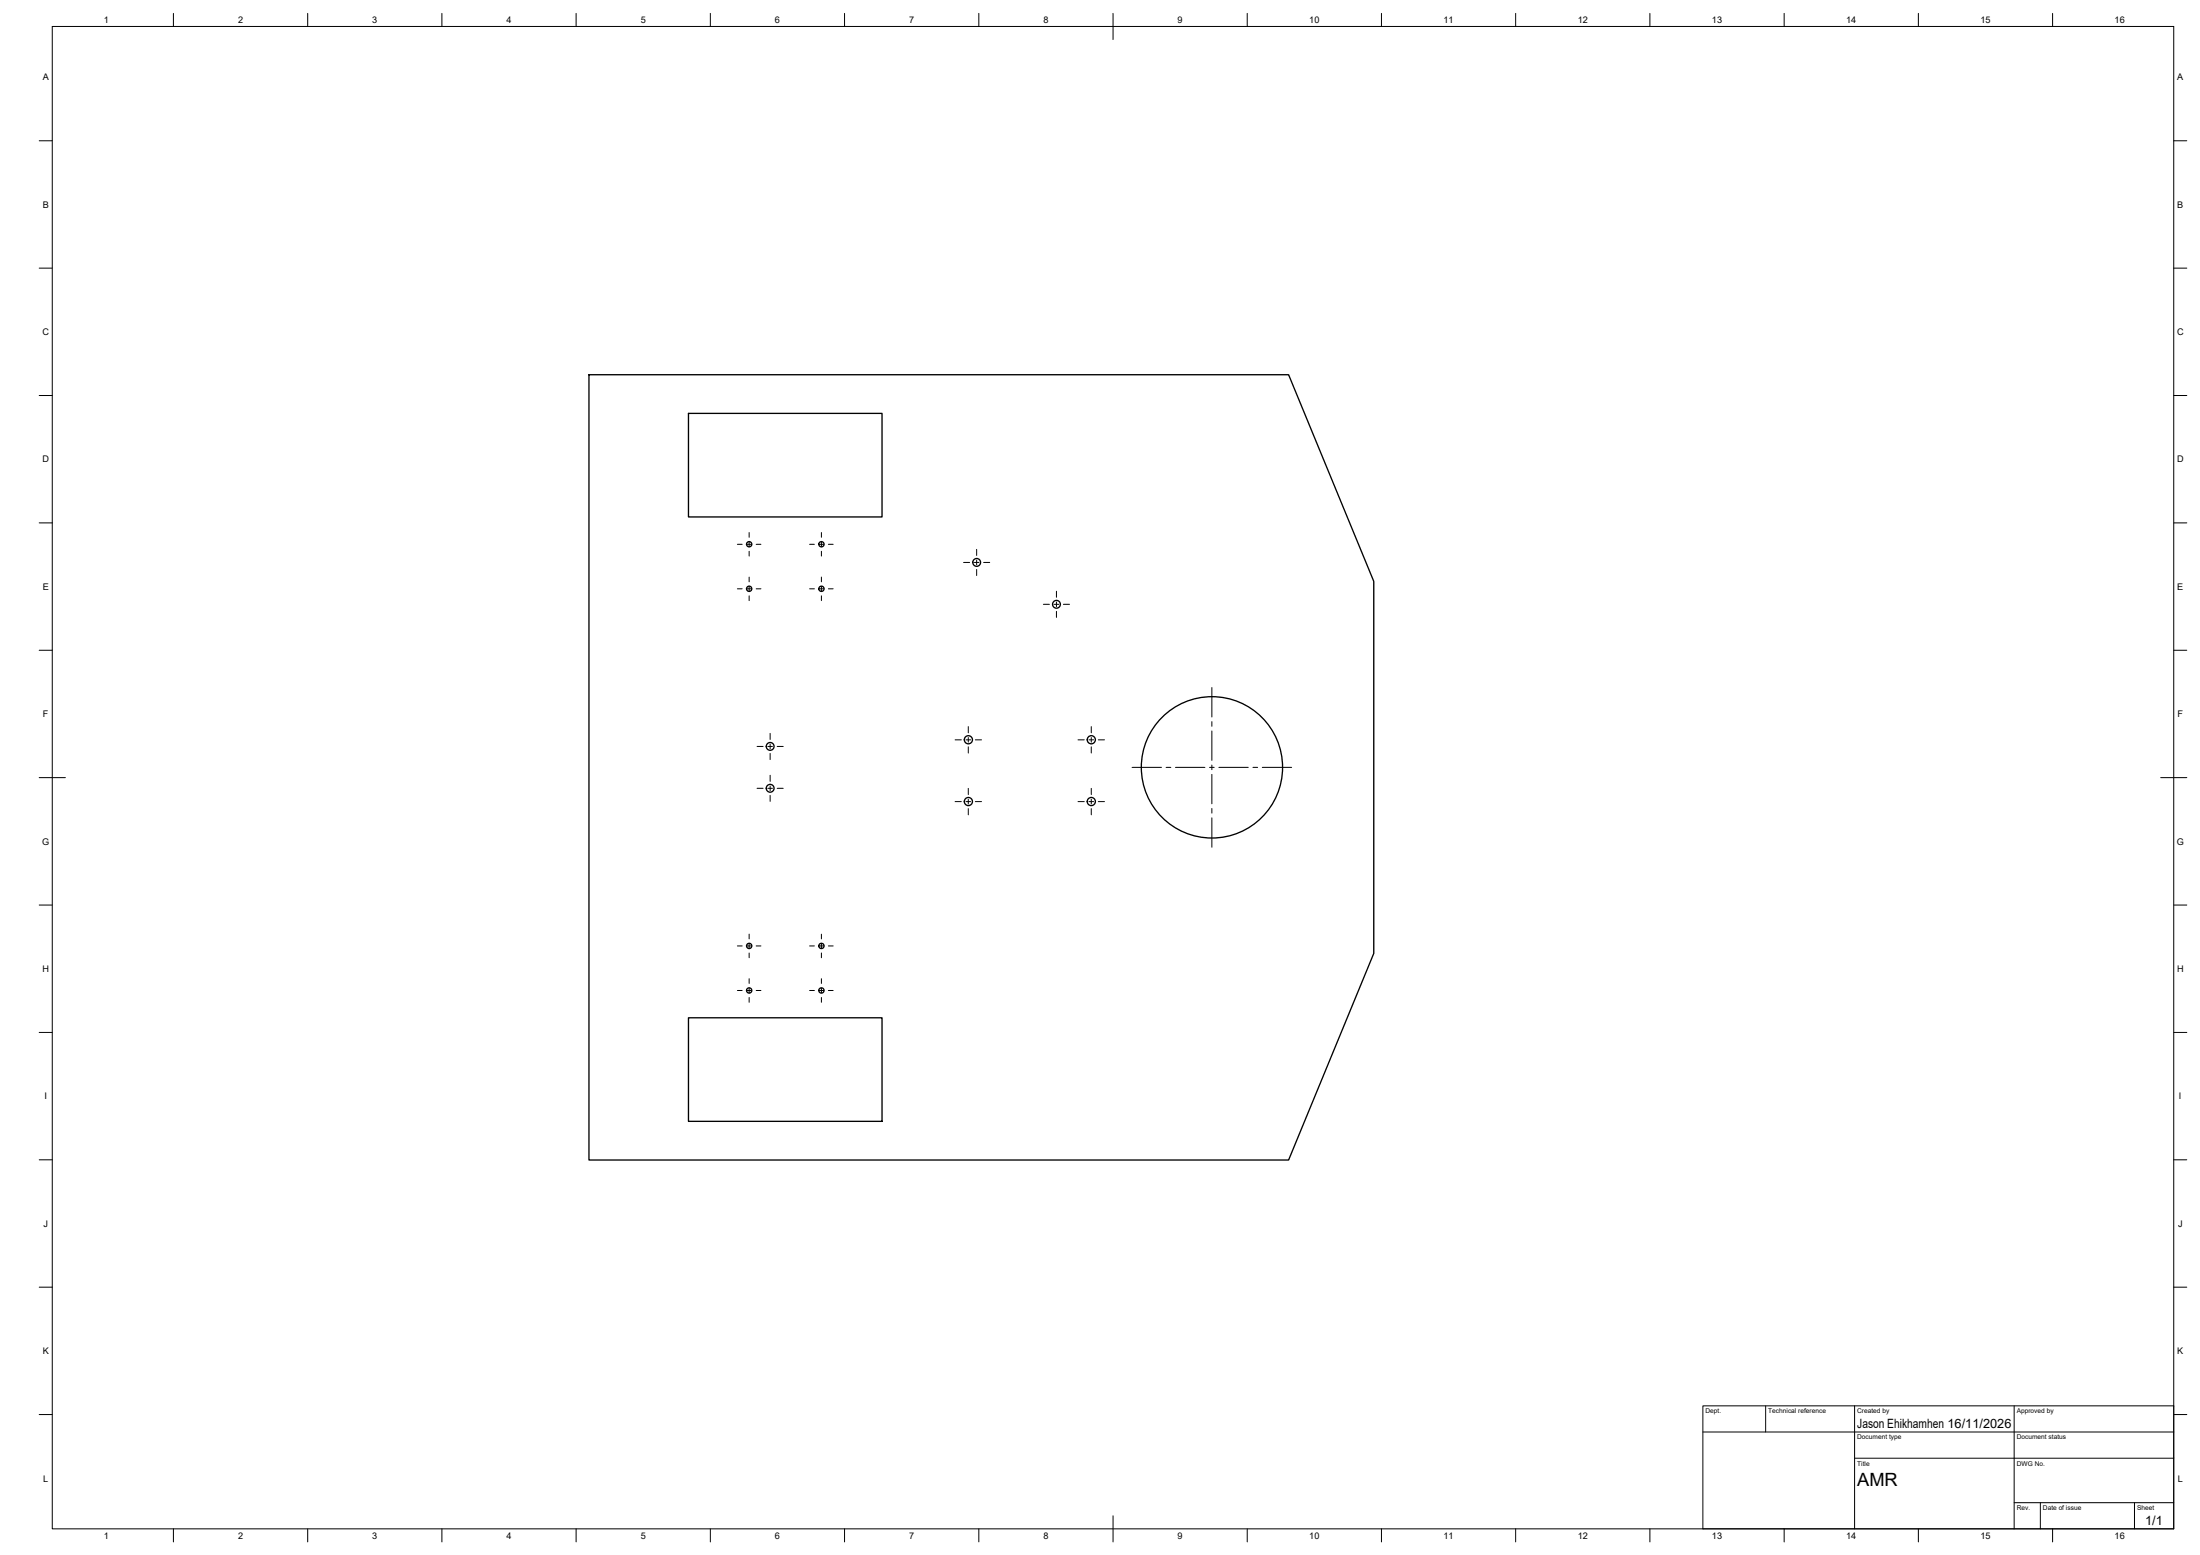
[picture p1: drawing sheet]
<svg xmlns="http://www.w3.org/2000/svg" width="841mm" height="594mm" viewBox="0 0 841 594" stroke-linecap="round" stroke-linejoin="round" font-family="sans-serif">
<!-- layer: Visible -->
<g fill="none" stroke="#000" stroke-width=".51">
<path d="M225.1 143.2h267.5l32.6 78.9v142.2l-32.6 78.9h-267.5zM263.2 157.9h74v39.6h-74zM263.2 388.8h74v39.6h-74z"/>
<circle cx="286.4" cy="207.9" r="1.01"/>
<circle cx="314" cy="207.9" r="1.01"/>
<circle cx="373.4" cy="214.9" r="1.49"/>
<circle cx="286.4" cy="224.9" r="1.01"/>
<circle cx="314" cy="224.9" r="1.01"/>
<circle cx="403.9" cy="230.9" r="1.49"/>
<circle cx="294.4" cy="285.2" r="1.49"/>
<circle cx="370.2" cy="282.6" r="1.56"/>
<circle cx="417.2" cy="282.6" r="1.56"/>
<circle cx="463.3" cy="293.2" r="27"/>
<circle cx="294.4" cy="301.2" r="1.49"/>
<circle cx="370.2" cy="306.2" r="1.56"/>
<circle cx="417.2" cy="306.2" r="1.56"/>
<circle cx="286.4" cy="378.4" r="1.01"/>
<circle cx="286.4" cy="361.4" r="1.01"/>
<circle cx="314" cy="361.4" r="1.01"/>
<circle cx="314" cy="378.4" r="1.01"/>
</g>
<!-- layer: BORDER -->
<g fill="none" stroke="#000" stroke-width=".38">
<path d="M20 10.1h811v574h-811zM66.3 5.1v5M117.6 5.1v5M168.9 5.1v5M220.2 5.1v5M271.5 5.1v5M322.9 5.1v5M374.2 5.1v5M425.5 5.1v10M476.8 5.1v5M528.1 5.1v5M579.4 5.1v5"/>
<path d="M630.7 5.1v5M682.1 5.1v5M733.4 5.1v5M784.7 5.1v5M15 53.8h5M831 53.8h5M15 102.4h5M831 102.4h5M15 151.1h5M831 151.1h5M15 199.8h5M831 199.8h5"/>
<path d="M15 248.4h5M831 248.4h5M15 297.1h10M826 297.1h10M15 345.8h5M831 345.8h5M15 394.4h5M831 394.4h5M15 443.1h5M831 443.1h5M15 491.8h5M831 491.8h5"/>
<path d="M15 540.4h5M831 540.4h5M425.5 579.1v10M66.3 584.1v5M117.6 584.1v5M168.9 584.1v5M220.2 584.1v5M271.5 584.1v5M322.9 584.1v5M374.2 584.1v5M476.8 584.1v5M528.1 584.1v5"/>
<path d="M579.4 584.1v5M630.7 584.1v5M682.1 584.1v5M733.4 584.1v5M784.7 584.1v5"/>
</g>
<!-- layer: TITLEBLOCK -->
<path d="M651 537.1h180v47h-180zM675 537.1v10M709 537.1v47M770 537.1v47M651 547.1h180M709 557.1h122M770 574.1h61M780 574.1v10M816 574.1v10" fill="none" stroke="#000" stroke-width=".38"/>
<!-- layer: Smart Centers -->
<g fill="none" stroke="#000" stroke-width=".38">
<path d="M281.9 208h1.8M285.5 208h1.8M286.4 203.4v1.9M286.4 207v1.8M286.4 210.6v1.8M289.1 208h1.8M309.5 208h1.8M313.1 208h1.8M314 203.4v1.9M314 207v1.8M314 210.6v1.8M316.7 208h1.8"/>
<path d="M368.4 214.9h2.3M372.5 214.9h1.7M373.4 209.9v2.3M373.4 214v1.8M373.4 217.6v2.3M376 214.9h2.4M281.9 225h1.8M285.5 225h1.8M286.4 220.5v1.8M286.4 224.1v1.8M286.4 227.6v1.9M289.1 225h1.8"/>
<path d="M309.5 225h1.8M313.1 225h1.8M314 220.5v1.8M314 224.1v1.8M314 227.6v1.9M316.7 225h1.8M398.9 230.9h2.3M403 230.9h1.7M403.9 225.9v2.3M403.9 230v1.8M403.9 233.6v2.3M406.5 230.9h2.4"/>
<path d="M370.2 277.6v2.4M417.2 277.6v2.4M463.3 262.7v11.2M463.3 275.7v1.8M463.3 279.3v11.2M289.4 285.2h2.3M293.5 285.2h1.8M294.4 280.2v2.3M294.4 284.3v1.8M294.4 287.9v2.3M294.4 296.2v2.3M297.1 285.2h2.3"/>
<path d="M365.1 282.7h2.4M369.3 282.7h1.8M370.2 281.8v1.7M370.2 285.3v2.4M372.9 282.7h2.3M412.1 282.7h2.4M416.3 282.7h1.8M417.2 281.8v1.7M417.2 285.3v2.4M419.9 282.7h2.3M432.8 293.2h11.2M445.8 293.2h1.8"/>
<path d="M449.4 293.2h11.2M462.4 293.2h1.8M463.3 292.3v1.8M463.3 295.9v11.2M466 293.2h11.2M479 293.2h1.8M482.6 293.2h11.2M289.4 301.2h2.3M293.5 301.2h1.8M294.4 300.3v1.8M294.4 303.9v2.3M297.1 301.2h2.3"/>
<path d="M365.1 306.3h2.4M369.3 306.3h1.8M370.2 301.2v2.4M370.2 305.3v1.8M370.2 308.9v2.4M372.9 306.3h2.3M412.1 306.3h2.4M416.3 306.3h1.8M417.2 301.2v2.4M417.2 305.3v1.8M417.2 308.9v2.4M419.9 306.3h2.3"/>
<path d="M463.3 308.9v1.8M463.3 312.5v11.2M286.4 356.9v1.8M314 356.9v1.8M281.9 361.4h1.8M281.9 378.4h1.8M285.5 361.4h1.8M285.5 378.4h1.8M286.4 360.5v1.8M286.4 364.1v1.8M286.4 373.9v1.8M286.4 377.5v1.8"/>
<path d="M289.1 361.4h1.8M289.1 378.4h1.8M309.5 361.4h1.8M309.5 378.4h1.8M313.1 361.4h1.8M313.1 378.4h1.8M314 360.5v1.8M314 364.1v1.8M314 373.9v1.8M314 377.5v1.8M316.7 361.4h1.8M316.7 378.4h1.8"/>
<path d="M286.4 381.1v1.8M314 381.1v1.8"/>
</g>
<text font-size="7" x="710" y="567.6">AMR</text>
<g font-size="4.9">
<text x="710" y="545.6">Jason Ehikhamhen 16/11/2026</text>
<text x="820.1" y="582.7">1/1</text>
</g>
<g font-size="3.5">
<text x="39.7" y="8.9">1</text>
<text x="91" y="8.9">2</text>
<text x="142.3" y="8.8">3</text>
<text x="193.6" y="8.9">4</text>
<text x="244.9" y="8.8">5</text>
<text x="296.2" y="8.8">6</text>
<text x="347.6" y="8.8">7</text>
<text x="398.9" y="8.8">8</text>
<text x="450.2" y="8.8">9</text>
<text x="500.5" y="8.8">10</text>
<text x="551.8" y="8.9">11</text>
<text x="603.1" y="8.9">12</text>
<text x="654.5" y="8.8">13</text>
<text x="705.8" y="8.9">14</text>
<text x="757.1" y="8.8">15</text>
<text x="808.4" y="8.8">16</text>
<text x="16.3" y="30.7">A</text>
<text x="832.3" y="30.7">A</text>
<text x="16.3" y="79.3">B</text>
<text x="832.3" y="79.3">B</text>
<text x="16.2" y="128">C</text>
<text x="832.2" y="128">C</text>
<text x="16.2" y="176.7">D</text>
<text x="832.2" y="176.7">D</text>
<text x="16.3" y="225.4">E</text>
<text x="832.3" y="225.4">E</text>
<text x="16.4" y="274">F</text>
<text x="832.4" y="274">F</text>
<text x="16.1" y="322.7">G</text>
<text x="832.1" y="322.7">G</text>
<text x="16.2" y="371.3">H</text>
<text x="832.2" y="371.3">H</text>
<text x="17" y="420">I</text>
<text x="833" y="420">I</text>
<text x="16.6" y="468.7">J</text>
<text x="832.6" y="468.7">J</text>
<text x="16.3" y="517.3">K</text>
<text x="832.3" y="517.3">K</text>
<text x="16.5" y="566">L</text>
<text x="832.5" y="566">L</text>
<text x="39.7" y="587.8">1</text>
<text x="91" y="587.8">2</text>
<text x="142.3" y="587.8">3</text>
<text x="193.6" y="587.8">4</text>
<text x="244.9" y="587.8">5</text>
<text x="296.2" y="587.8">6</text>
<text x="347.6" y="587.8">7</text>
<text x="398.9" y="587.8">8</text>
<text x="450.2" y="587.8">9</text>
<text x="500.5" y="587.8">10</text>
<text x="551.8" y="587.8">11</text>
<text x="603.1" y="587.8">12</text>
<text x="654.5" y="587.8">13</text>
<text x="705.8" y="587.8">14</text>
<text x="757.1" y="587.8">15</text>
<text x="808.4" y="587.8">16</text>
</g>
<g font-size="2.5">
<text x="652" y="539.9">Dept.</text>
<text x="676" y="539.9">Technical reference</text>
<text x="710" y="539.9">Created by</text>
<text x="771" y="539.9">Approved by</text>
<text x="710" y="549.9">Document type</text>
<text x="771" y="549.9">Document status</text>
<text x="710" y="559.9">Title</text>
<text x="771" y="559.9">DWG No.</text>
<text x="771" y="576.9">Rev.</text>
<text x="781" y="576.9">Date of issue</text>
<text x="817" y="576.9">Sheet</text>
</g>
</svg>
